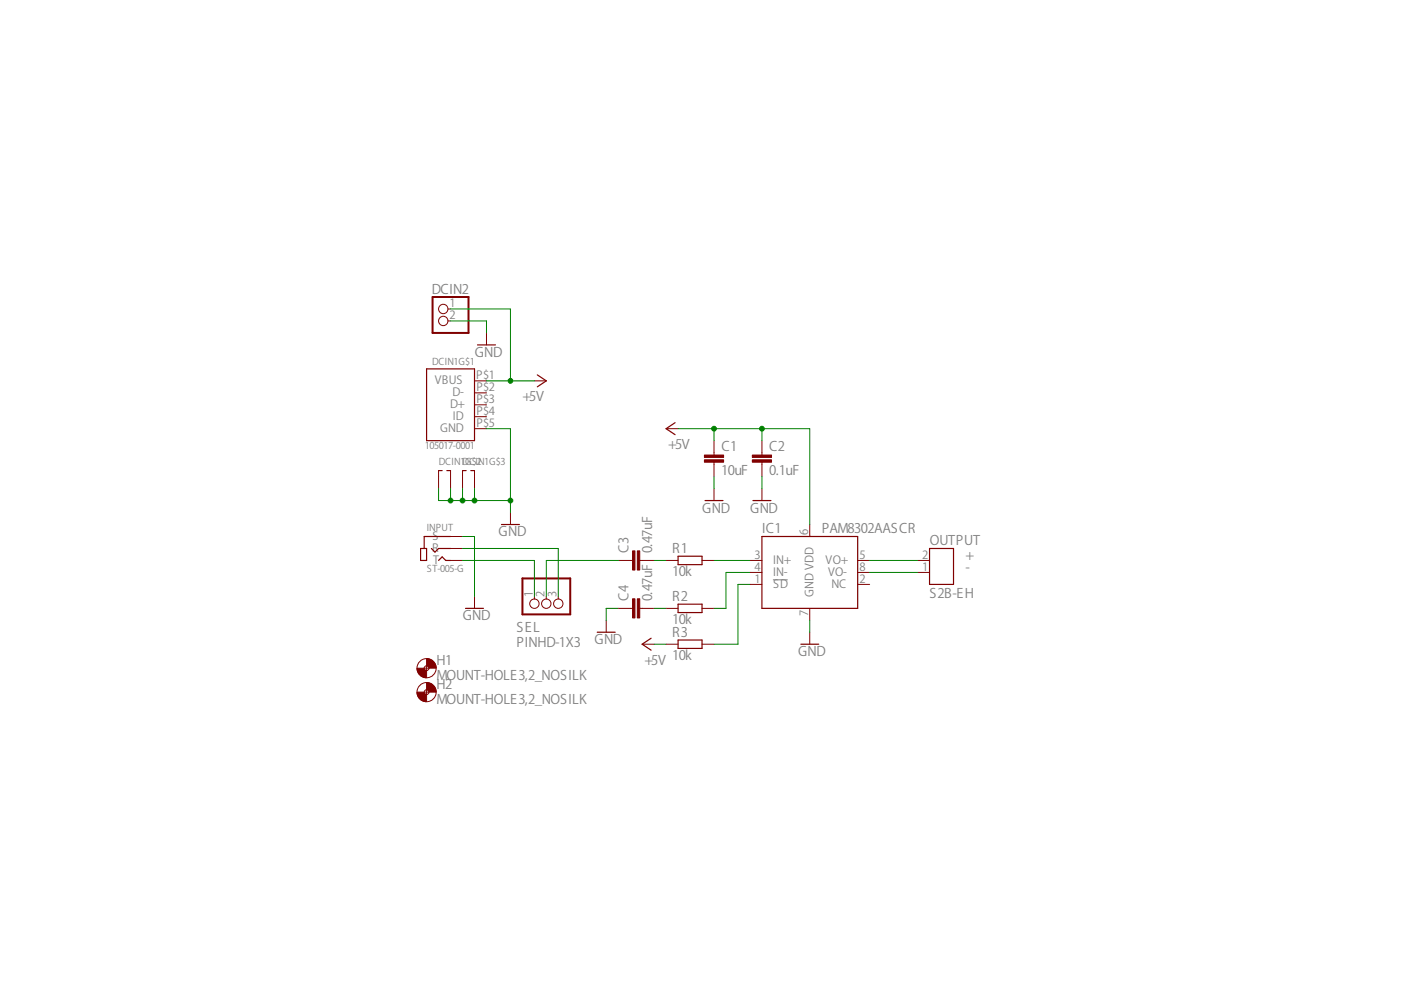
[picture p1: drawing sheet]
<svg xmlns="http://www.w3.org/2000/svg" width="297mm" height="210mm" viewBox="0 0 297 210" stroke-linecap="round" stroke-linejoin="round" font-family="sans-serif">
<path d="M163.9 122.9h3.1" fill="none" stroke="#808080" stroke-width=".21"/>
<g fill="none" stroke="#800000" stroke-width=".21">
<path d="M100.6 80.8h2.5M100.6 83.3h2.5M100.6 85.8h2.5M100.6 88.3h2.5M100.6 90.9h2.5M95.5 118.8h2.6M95.5 116.3h2.6M95.5 113.7h2.6M108.2 108.7v2.5M194.5 118.8h2.6M100.6 126.4v2.6M113.3 126.4v.6"/>
<path d="M115.8 126.4v.6M118.4 126.4v.6M194.5 121.4h2.6"/>
<circle cx="113.3" cy="128" r=".99"/>
<circle cx="115.8" cy="128" r=".99"/>
<circle cx="118.4" cy="128" r=".99"/>
</g>
<path d="M90.4 78.2h10.2v15.2h-10.2zM89.2 116.3h1.2v2.5h-1.2zM91.5 116.3l.7 .8 .8-.8h2.5M93 118.8l.7-.7 .8 .7h1M95.5 113.7h-5.6v2.6M106.3 111.2h3.8M197.1 116.3h5.1v7.6h-5.1zM98.7 129h3.8" fill="none" stroke="#800000" stroke-width=".25"/>
<path d="M110.8 122.6h10.1v7.7h-10.1z" fill="none" stroke="#800000" stroke-width=".42"/>
<path d="M90.4 139.6a2.04 2.04 0 0 1 2.1 2.1h-1.5l-.2-.3-.4-.2z" fill-rule="evenodd" fill="#800000"/>
<path d="M90.4 139.6a2.04 2.04 0 0 1 2.1 2.1h-1.5l-.2-.3-.4-.2z" fill="none" stroke="#800000" stroke-width=".21"/>
<path d="M88.4 141.7h1.5l.2 .4 .3 .1v1.5a2 2 0 0 1-2-2z" fill-rule="evenodd" fill="#800000"/>
<g fill="none" stroke="#800000" stroke-width=".21">
<path d="M88.4 141.7h1.5l.2 .4 .3 .1v1.5a2 2 0 0 1-2-2zM89.9 141.7h1.1M90.4 141.2v1"/>
<circle cx="90.4" cy="141.7" r="2.03"/>
<circle cx="90.4" cy="141.7" r=".51"/>
</g>
<path d="M90.4 144.7a2.04 2.04 0 0 1 2.1 2h-1.5l-.2-.2-.4-.3z" fill-rule="evenodd" fill="#800000"/>
<path d="M90.4 144.7a2.04 2.04 0 0 1 2.1 2h-1.5l-.2-.2-.4-.3z" fill="none" stroke="#800000" stroke-width=".21"/>
<path d="M88.4 146.7h1.5l.2 .5 .3 .1v1.5a2 2 0 0 1-2-2.1z" fill-rule="evenodd" fill="#800000"/>
<g fill="none" stroke="#800000" stroke-width=".21">
<path d="M95 65.5h.5M95 68.1h.5M103.1 70.6v2.5M93 99.8v3.8M95.5 99.8v3.8M98.1 99.8v3.8M100.6 99.8v3.8M113.3 80.8h2.5M141.2 90.9h2.6M151.4 93.4v3.1M151.4 98v3M161.5 93.4v3.1"/>
<path d="M161.5 98v3M131.1 118.8h3M135.6 118.8h3.1M141.2 118.8h2.6M148.8 118.8h2.6M151.4 103.6v2.5M159 118.8h2.5M161.5 103.6v2.5M171.7 111.2v2.5M181.8 118.8h2.6M128.5 131.5v2.5M131.1 129h3"/>
<path d="M135.6 129h3.1M136.1 136.6h2.6M141.2 129h2.6M141.2 136.6h2.6M148.8 129h2.6M148.8 136.6h2.6M159 121.4h2.5M159 123.9h2.5M171.7 129v2.5M171.7 134v2.6M181.8 121.4h2.6M181.8 123.9h2.6"/>
<path d="M88.4 146.7h1.5l.2 .5 .3 .1v1.5a2 2 0 0 1-2-2.1zM89.9 146.7h1.1M90.4 146.2v1.1"/>
<circle cx="94" cy="65.5" r=".99"/>
<circle cx="94" cy="68.1" r=".99"/>
<circle cx="90.4" cy="146.7" r="2.03"/>
<circle cx="90.4" cy="146.7" r=".51"/>
</g>
<path d="M91.7 63h7.6v7.6h-7.6z" fill="none" stroke="#800000" stroke-width=".42"/>
<g fill="none" stroke="#800000" stroke-width=".25">
<path d="M101.2 73.1h3.9M113.9 79.5l1.9 1.3-1.9 1.2M93 99.8h.7M94.7 99.8h.8M98.1 99.8h.7M99.8 99.8h.8M143.1 89.6l-1.9 1.3 1.9 1.3M143.8 117.9h5v1.8h-5zM149.5 106.1h3.8M159.6 106.1h3.8M161.5 113.7h20.3v15.3h-20.3zM126.6 134h3.8"/>
<path d="M138 135.3l-1.9 1.3 1.9 1.3M143.8 128.1h5v1.8h-5zM143.8 135.7h5v1.8h-5zM169.8 136.6h3.8"/>
</g>
<g fill="#800000" stroke="#800000" stroke-width=".21">
<path d="M135.1 116.8h.5v4.1h-.5z"/>
<path d="M134.1 116.8h.5v4.1h-.5z"/>
<path d="M135.1 127h.5v4h-.5z"/>
<path d="M134.1 127h.5v4h-.5z"/>
<path d="M159.5 97.5h4.1v.5h-4.1z"/>
<path d="M159.5 96.5h4.1v.5h-4.1z"/>
<path d="M149.4 97.5h4v.5h-4z"/>
<path d="M149.4 96.5h4v.5h-4z"/>
</g>
<path d="M103.1 90.9h5.1v17.8M93 103.6v2.5h15.2M95.5 103.6v2.5M98.1 118.8h15.2v7.6M98.1 116.3h20.3v10.1M98.1 103.6v2.5M100.6 103.6v2.5" fill="none" stroke="#008000" stroke-width=".21"/>
<circle cx="95.5" cy="106.1" r=".51" fill="#008000"/>
<circle cx="95.5" cy="106.1" r=".51" fill="none" stroke="#008000" stroke-width=".21"/>
<circle cx="98.1" cy="106.1" r=".51" fill="#008000"/>
<circle cx="98.1" cy="106.1" r=".51" fill="none" stroke="#008000" stroke-width=".21"/>
<circle cx="100.6" cy="106.1" r=".51" fill="#008000"/>
<circle cx="100.6" cy="106.1" r=".51" fill="none" stroke="#008000" stroke-width=".21"/>
<circle cx="108.2" cy="106.1" r=".51" fill="#008000"/>
<g fill="none" stroke="#008000" stroke-width=".21">
<path d="M95.5 68.1h7.6v2.5M151.4 93.4v-2.5h20.3v20.3M161.5 90.9v2.5M98.1 113.7h2.5v12.7M131.1 118.8h-15.3v7.6M138.7 118.8h2.5M151.4 101v2.6M151.4 118.8h7.6M161.5 101v2.6M184.4 118.8h10.1M131.1 129h-2.6v2.5M138.7 129h2.5"/>
<path d="M159 123.9h-2.5v12.7h-5.1M159 121.4h-5.1v7.6h-2.5M171.7 131.5v2.5M184.4 121.4h10.1"/>
<circle cx="108.2" cy="106.1" r=".51"/>
</g>
<circle cx="161.5" cy="90.9" r=".51" fill="#008000"/>
<g fill="none" stroke="#008000" stroke-width=".21">
<path d="M143.8 90.9h7.6"/>
<circle cx="161.5" cy="90.9" r=".51"/>
</g>
<circle cx="151.4" cy="90.9" r=".51" fill="#008000"/>
<g fill="none" stroke="#008000" stroke-width=".21">
<path d="M95.5 65.5h12.7v15.3M103.1 80.8h10.2"/>
<circle cx="151.4" cy="90.9" r=".51"/>
</g>
<circle cx="108.2" cy="80.8" r=".51" fill="#008000"/>
<g fill="none" stroke="#008000" stroke-width=".21">
<path d="M138.7 136.6h2.5"/>
<circle cx="108.2" cy="80.8" r=".51"/>
</g>
<g font-size="2.8" fill="#808080">
<text x="91.5" y="62.3">DCIN2</text>
<text x="100.6" y="75.7">GND</text>
<text x="110.8" y="85.1">+5V</text>
<text x="141.7" y="95.2">+5V</text>
<text x="152.9" y="95.6">C1</text>
<text x="163.1" y="95.6">C2</text>
<text x="152.9" y="100.7">10uF</text>
<text x="163.1" y="100.7">0.1uF</text>
<text x="105.7" y="113.7">GND</text>
<text x="148.9" y="108.7">GND</text>
<text x="159" y="108.7">GND</text>
<text x="161.6" y="113">IC1</text>
<text x="174.3" y="113">PAM8302AASCR</text>
<text x="133.2" y="117.3" transform="rotate(-90 133.2 117.3)">C3</text>
<text x="138.3" y="117.3" transform="rotate(-90 138.3 117.3)">0.47uF</text>
<text x="142.5" y="117.3">R1</text>
<text x="197.1" y="115.6">OUTPUT</text>
<text x="204.7" y="118.7">+</text>
<text x="142.5" y="122.1">10k</text>
<text x="204.7" y="121.4">-</text>
<text x="98.1" y="131.5">GND</text>
<text x="133.2" y="127.4" transform="rotate(-90 133.2 127.4)">C4</text>
<text x="138.3" y="127.5" transform="rotate(-90 138.3 127.5)">0.47uF</text>
<text x="142.5" y="127.5">R2</text>
<text x="197.1" y="126.8">S2B-EH</text>
<text x="109.5" y="137.1">PINHD-1X3</text>
<text x="109.5" y="133.9">SEL</text>
<text x="126" y="136.6">GND</text>
<text x="142.5" y="132.3">10k</text>
<text x="142.5" y="135.1">R3</text>
<text x="92.5" y="141.1">H1</text>
<text x="136.6" y="140.9">+5V</text>
<text x="142.5" y="139.9">10k</text>
<text x="169.2" y="139.1">GND</text>
<text x="92.5" y="144.1">MOUNT-HOLE3,2_NOSILK</text>
<text x="92.5" y="149.2">MOUNT-HOLE3,2_NOSILK</text>
<text x="92.5" y="146.2">H2</text>
</g>
<g font-size="2.4" fill="#808080">
<text x="95.3" y="65.2">1</text>
<text x="95.3" y="67.7">2</text>
<text x="92.2" y="81.5">VBUS</text>
<text x="101" y="80.4">P$1</text>
<text x="101" y="82.9">P$2</text>
<text x="95.4" y="86.6">D+</text>
<text x="96" y="84">D-</text>
<text x="96" y="89.1">ID</text>
<text x="101" y="85.5">P$3</text>
<text x="101" y="88">P$4</text>
<text x="93.3" y="91.7">GND</text>
<text x="101" y="90.5">P$5</text>
<text x="171.3" y="113.4" transform="rotate(-90 171.3 113.4)">6</text>
<text x="91.6" y="117">R</text>
<text x="91.7" y="114.5">S</text>
<text x="91.8" y="119.6">T</text>
<text x="160" y="118.5">3</text>
<text x="163.9" y="119.6">IN+</text>
<text x="175" y="119.6">VO+</text>
<text x="182.2" y="118.5">5</text>
<text x="195.5" y="118.5">2</text>
<text x="160" y="123.5">1</text>
<text x="160" y="121">4</text>
<text x="163.9" y="122.1">IN-</text>
<text x="163.9" y="124.7">SD</text>
<text x="175.6" y="122.1">VO-</text>
<text x="176.3" y="124.7">NC</text>
<text x="182.2" y="123.5">2</text>
<text x="182.2" y="121">8</text>
<text x="195.5" y="121">1</text>
<text x="112.9" y="126.6" transform="rotate(-90 112.9 126.6)">1</text>
<text x="115.5" y="126.6" transform="rotate(-90 115.5 126.6)">2</text>
<text x="118" y="126.6" transform="rotate(-90 118 126.6)">3</text>
<text x="171.3" y="130.5" transform="rotate(-90 171.3 130.5)">7</text>
<text x="172.5" y="126.6" transform="rotate(-90 172.5 126.6)">GND VDD</text>
</g>
<g font-size="2" fill="#808080">
<text x="91.6" y="77.4">DCIN1G$1</text>
<text x="90.1" y="95.2">105017-0001</text>
<text x="93" y="98.5">DCIN1DGC$I2N1G$3</text>
<text x="90.5" y="112.5">INPUT</text>
<text x="90.5" y="121.4">ST-005-G</text>
</g>
</svg>
